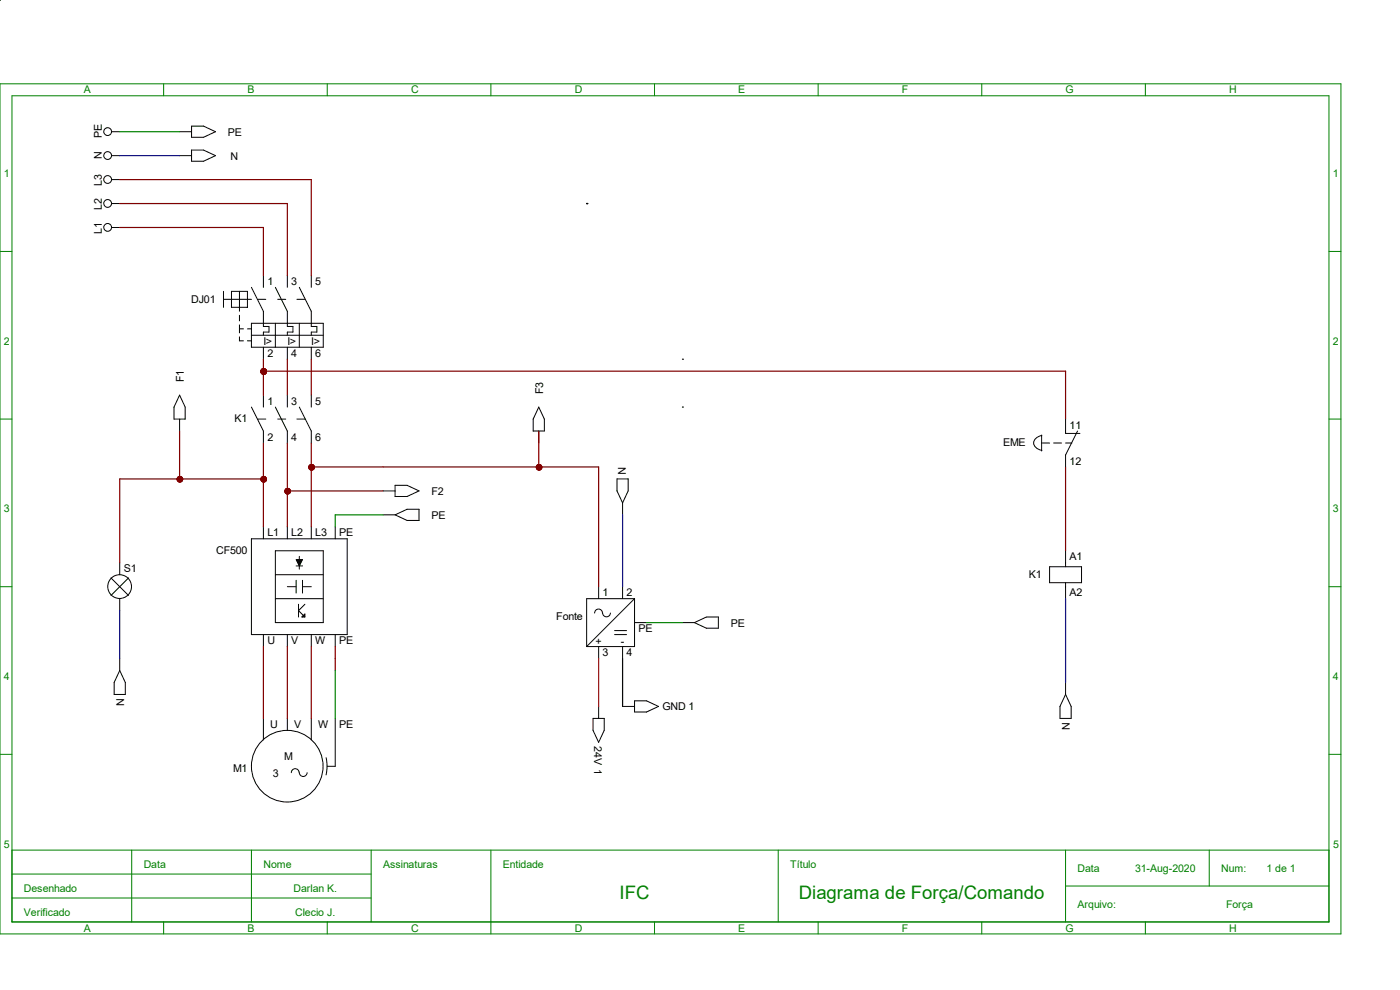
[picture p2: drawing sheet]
<svg xmlns="http://www.w3.org/2000/svg" width="297mm" height="210mm" viewBox="0 0 297 210" stroke-linecap="round" stroke-linejoin="round" font-family="sans-serif">
<g fill="none" stroke="#008000" stroke-width=".21">
<path d="M0 17.8h284.5v180.3h-284.5zM34.7 17.8v2.5M69.4 17.8v2.5M104.1 17.8v2.5M138.9 17.8v2.5M173.6 17.8v2.5M208.3 17.8v2.5M243 17.8v2.5M2.5 20.3h279.4v175.3h-279.4zM0 53.3h2.5M281.9 53.3h2.6M0 88.9h2.5"/>
<path d="M281.9 88.9h2.6M0 124.5h2.5M281.9 124.5h2.6M0 160h2.5M281.9 160h2.6M2.5 180.3h279.4M2.5 185.4h76.2M2.5 190.5h76.2M27.9 180.3v15.3M34.7 195.6v2.5M53.3 180.3v15.3M69.4 195.6v2.5"/>
<path d="M78.7 180.3v15.3M104.1 180.3v17.8M138.9 195.6v2.5M165.1 180.3v15.3M173.6 195.6v2.5M208.3 195.6v2.5M226.1 188h55.8M226.1 180.3v15.3M243 195.6v2.5M256.5 180.3v7.7"/>
</g>
<g fill="none" stroke="#000" stroke-width=".21">
<path d="M23.7 38.1h1.7M23.7 33h1.7M23.7 27.9h1.7M38.1 33h2.5M40.6 31.8h2.6l2.5 1.2-2.5 1.2h-2.6zM23.7 48.3h1.7M23.7 43.2h1.7M55.9 58.4v2.6M61 58.4v2.6M66 58.4v2.6M47.4 61.8v3.4M47.4 63.5h5.9"/>
<path d="M49.1 61.8h3.4v3.4h-3.4zM50.8 61.8v4.2M50.8 66.9v1.2M50.8 68.9v1.7M50.8 71.5v.8h.8M50.8 69.8h.8M52.5 69.8h.8M52.5 72.3h.8M53.3 61l2.6 5v3.3h1.2v1.1h-1.2v.7M53.3 68.6h15.3v5.1h-15.3zM53.3 71.1h15.3M54.7 63.5h1.7"/>
<path d="M55.9 73.7v2.5M58.4 61l2.6 5v3.3h1.1v1.1h-1.1v.7M58.4 68.6v5.1M58.9 63.5h1.7M61 73.7v2.5M63 63.5h1.7M63.5 61l2.5 5v3.3h1.2v1.1h-1.2v.7M63.5 68.6v5.1M66 73.7v2.5M53.3 86.4l2.6 5v2.6M54.7 88.9h1.7M55.9 83.8v2.6"/>
<path d="M58.4 86.4l2.6 5v2.6M58.9 88.9h1.7M61 83.8v2.6M63 88.9h1.7M63.5 86.4l2.5 5v2.6M66 83.8v2.6M25.4 119.4v2.5M53.3 114.3h20.4v20.3h-20.4zM55.9 111.8v2.5M58.4 116.8h10.2v15.3h-10.2zM61 111.8v2.5M63.5 118v2.7"/>
<path d="M66 111.8v2.5M71.1 111.8v2.5M23.5 122.6l3.8 3.7M25.4 127v2.5M25.4 139.7v2.5M27.3 122.6l-3.8 3.7M55.9 134.6v2.6M58.4 121.9h10.2M58.4 127h10.2M61 134.6v2.6M61 124.5h1.8M62.8 120.1h1.4"/>
<path d="M62.8 123.1v2.7M63.3 128.2v2.7M64.2 123.1v2.7M64.2 124.5h1.8M64.7 128.2l-1.4 1.3 1.4 1.4M66 134.6v2.6M71.1 134.6v2.6M25.4 142.2l1.2 2.6v2.5h-2.4v-2.5zM55.9 152.4v4.6M61 152.4v2.5M66 152.4v4.6M71.1 152.4v10.2h-1.7"/>
<path d="M61.8 163.9a.83 .83 0 0 1 .8-.8 .83 .83 0 0 1 .9 .8M63.5 163.9a.83 .83 0 0 0 .8 .8 .83 .83 0 0 0 .9-.8M69.2 160.7l.2 1.8-.2 1.9"/>
<circle cx="22.8" cy="27.9" r=".83"/>
<circle cx="22.8" cy="33" r=".83"/>
<circle cx="22.8" cy="38.1" r=".83"/>
<circle cx="22.8" cy="48.2" r=".83"/>
<circle cx="22.8" cy="43.2" r=".83"/>
<circle cx="25.4" cy="124.4" r="2.52"/>
<circle cx="60.9" cy="162.5" r="7.6"/>
</g>
<path d="M124.5 43.2h.1M144.8 76.2h.1M144.8 86.4h.1" fill="none" stroke="#000" stroke-width=".25"/>
<g fill="#000" stroke="#000" stroke-width=".21">
<path d="M62.8 118.7h1.4l-.7 1.4z" fill-rule="evenodd"/>
<path d="M64.7 130.2v.7h-.7z" fill-rule="evenodd"/>
</g>
<circle cx="55.9" cy="101.7" r=".57" fill="#f00" stroke="#800000" stroke-width=".21"/>
<path d="M38.1 83.8l1.2 2.6v2.5h-2.4v-2.5zM38.1 88.9v2.5" fill="none" stroke="#000" stroke-width=".21"/>
<circle cx="38.2" cy="101.7" r=".57" fill="#f00" stroke="#800000" stroke-width=".21"/>
<path d="M114.3 86.4l1.2 2.5v2.5h-2.4v-2.5zM114.3 91.4v2.6M81.3 104.1h2.5M83.8 103h2.6l2.5 1.1-2.5 1.2h-2.6z" fill="none" stroke="#000" stroke-width=".21"/>
<circle cx="66.1" cy="99.1" r=".57" fill="#f00" stroke="#800000" stroke-width=".21"/>
<path d="M126.2 130a.83 .83 0 0 1 .8-.8 .83 .83 0 0 1 .8 .8 .85 .85 0 0 0 .9 .9 .85 .85 0 0 0 .8-.9M127 124.5v2.5M127 137.2v2.5M130.4 133.8h2.5M130.4 134.6h2.5M132.1 124.5v2.5M132.1 137.2v2.5M134.6 132.1h2.6M134.6 127h-10.1v10.2M134.6 127v10.2h-10.1M134.6 127l-10.1 10.2" fill="none" stroke="#000" stroke-width=".21"/>
<circle cx="114.4" cy="99.1" r=".57" fill="#f00" stroke="#800000" stroke-width=".21"/>
<g fill="none" stroke="#000" stroke-width=".21">
<path d="M38.1 27.9h2.5M40.6 26.8h2.6l2.5 1.1-2.5 1.2h-2.6zM221 94h1.7M221 92.3v3.4M221 92.4a1.59 1.59 0 0 0-1.4 2.4l.9 .6 .5 .2M223.5 94h1.7M226.1 88.9v3h3M226.1 94h1.3M228.6 91.4l-2.5 5.1v2.6M81.3 109.2h2.5M83.8 109.2l2.6-1.2h2.5v2.4h-2.5zM130.9 101.6h2.4v2.5l-1.2 2.6-1.2-2.6z"/>
<path d="M132.1 106.7v2.5M226.1 116.8v3.4M222.7 120.2h6.7v3.4h-6.7zM226.1 123.6v3.4M125.8 152.4h2.4v2.5l-1.2 2.6-1.2-2.6zM127 149.9v2.5M132.1 149.9h2.5M134.6 148.7h2.6l2.5 1.2-2.5 1.1h-2.6zM226.1 147.3l1.1 2.6v2.5h-2.3v-2.5zM226.1 144.8v2.5"/>
</g>
<circle cx="61" cy="104.2" r=".57" fill="#f00" stroke="#800000" stroke-width=".21"/>
<path d="M144.8 132.1h2.5M147.3 132.1l2.6-1.2h2.5v2.4h-2.5z" fill="none" stroke="#000" stroke-width=".21"/>
<circle cx="55.9" cy="78.8" r=".57" fill="#f00" stroke="#800000" stroke-width=".21"/>
<g fill="#f00" stroke="#800000" stroke-width=".25">
<circle cx="55.9" cy="101.7" r=".57"/>
<circle cx="38.2" cy="101.7" r=".57"/>
<circle cx="66.1" cy="99.1" r=".57"/>
<circle cx="114.4" cy="99.1" r=".57"/>
<circle cx="61" cy="104.2" r=".57"/>
<circle cx="55.9" cy="78.8" r=".57"/>
</g>
<g fill="none" stroke="#800000" stroke-width=".25">
<path d="M0 0h.1M25.4 38.1h40.6v20.3M25.4 48.3h30.5v10.1M25.4 43.2h35.6v15.2M55.9 76.2v7.6M55.9 78.7h170.2v10.2M61 76.2v7.6M66 76.2v7.6M38.1 91.4v10.2M55.9 94v17.8M61 94v17.8M66 94v17.8"/>
<path d="M66 99.1h61v25.4M114.3 91.4v7.7M226.1 99.1v17.7M55.9 101.6h-30.5v17.8M61 104.1h20.3M55.9 137.2v15.2M61 137.2v15.2M66 137.2v15.2M71.1 137.2v5"/>
</g>
<path d="M25.4 33h12.7M132.1 109.2v15.3M25.4 129.5v10.2M226.1 127v17.8" fill="none" stroke="#00f" stroke-width=".25"/>
<g fill="#800000" stroke="#800000" stroke-width=".25">
<circle cx="55.9" cy="101.7" r=".57"/>
<circle cx="38.2" cy="101.7" r=".57"/>
<circle cx="66.1" cy="99.1" r=".57"/>
<circle cx="114.4" cy="99.1" r=".57"/>
<circle cx="61" cy="104.2" r=".57"/>
<circle cx="55.9" cy="78.8" r=".57"/>
</g>
<path d="M127 139.7v10.2" fill="none" stroke="#f00" stroke-width=".25"/>
<path d="M132.1 139.7v10.2" fill="none" stroke="#000" stroke-width=".25"/>
<path d="M0 0h.1M25.4 27.9h12.7M81.3 109.2h-10.2v2.6M137.2 132.1h7.6M71.1 142.2v10.2" fill="none" stroke="#008000" stroke-width=".25"/>
<g font-size="3.9" fill="#008000">
<text x="131.4" y="190.7">IFC</text>
<text x="169.5" y="190.7">Diagrama de Força/Comando</text>
</g>
<g font-size="2.3">
<text x="21.6" y="29.3" transform="rotate(-90 21.6 29.3)">PE</text>
<text x="48.3" y="28.8">PE</text>
<text x="21.6" y="33.7" transform="rotate(-90 21.6 33.7)">N</text>
<text x="48.9" y="33.9">N</text>
<text x="21.6" y="39.5" transform="rotate(-90 21.6 39.5)">L3</text>
<text x="21.6" y="44.5" transform="rotate(-90 21.6 44.5)">L2</text>
<text x="21.6" y="49.6" transform="rotate(-90 21.6 49.6)">L1</text>
<text x="40.6" y="64.2">DJ01</text>
<text x="56.7" y="60.5">1</text>
<text x="61.8" y="60.5">3</text>
<text x="66.9" y="60.5">5</text>
<text x="55.9" y="73.2">I&gt;</text>
<text x="56.7" y="75.7">2</text>
<text x="61" y="73.2">I&gt;</text>
<text x="61.8" y="75.7">4</text>
<text x="66" y="73.2">I&gt;</text>
<text x="66.9" y="75.7">6</text>
<text x="39" y="81.1" transform="rotate(-90 39 81.1)">F1</text>
<text x="115.2" y="83.6" transform="rotate(-90 115.2 83.6)">F3</text>
<text x="49.8" y="89.6">K1</text>
<text x="56.7" y="85.9">1</text>
<text x="61.8" y="85.9">3</text>
<text x="66.9" y="85.9">5</text>
<text x="56.7" y="93.5">2</text>
<text x="61.8" y="93.5">4</text>
<text x="66.9" y="93.5">6</text>
<text x="212.8" y="94.7">EME</text>
<text x="226.9" y="90.9">11</text>
<text x="131.1" y="99.1" transform="rotate(90 131.1 99.1)">N</text>
<text x="226.9" y="98.6">12</text>
<text x="91.5" y="105">F2</text>
<text x="56.7" y="113.8">L1</text>
<text x="61.8" y="113.8">L2</text>
<text x="66.9" y="113.8">L3</text>
<text x="72" y="113.8">PE</text>
<text x="91.5" y="110.1">PE</text>
<text x="45.8" y="117.5">CF500</text>
<text x="226.9" y="118.9">A1</text>
<text x="26.2" y="121.4">S1</text>
<text x="218.3" y="122.6">K1</text>
<text x="118" y="131.6">Fonte</text>
<text x="127.8" y="126.5">1</text>
<text x="132.9" y="126.5">2</text>
<text x="226.9" y="126.5">A2</text>
<text x="56.7" y="136.7">U</text>
<text x="61.8" y="136.7">V</text>
<text x="66.9" y="136.7">W</text>
<text x="72" y="136.7">PE</text>
<text x="126.3" y="136.8">+</text>
<text x="131.7" y="136.8">-</text>
<text x="135.5" y="134.1">PE</text>
<text x="155" y="132.9">PE</text>
<text x="127.8" y="139.2">3</text>
<text x="132.9" y="139.2">4</text>
<text x="26.3" y="149.8" transform="rotate(-90 26.3 149.8)">N</text>
<text x="57.3" y="154.4">U</text>
<text x="62.4" y="154.4">V</text>
<text x="67.5" y="154.4">W</text>
<text x="72" y="154.4">PE</text>
<text x="140.5" y="150.7">GND 1</text>
<text x="227" y="154.9" transform="rotate(-90 227 154.9)">N</text>
<text x="60.3" y="161.2">M</text>
<text x="126.1" y="158.3" transform="rotate(90 126.1 158.3)">24V 1</text>
<text x="49.4" y="163.7">M1</text>
<text x="57.9" y="164.9">3</text>
</g>
<g font-size="2.2" fill="#008000">
<text x="17.8" y="19.8">A</text>
<text x="52.5" y="19.8">B</text>
<text x="87.2" y="19.8">C</text>
<text x="121.9" y="19.8">D</text>
<text x="156.6" y="19.8">E</text>
<text x="191.3" y="19.8">F</text>
<text x="226.1" y="19.8">G</text>
<text x="260.8" y="19.8">H</text>
<text x=".8" y="37.6">1</text>
<text x="282.8" y="37.6">1</text>
<text x=".8" y="73.2">2</text>
<text x="282.8" y="73.2">2</text>
<text x=".8" y="108.7">3</text>
<text x="282.8" y="108.7">3</text>
<text x=".8" y="144.3">4</text>
<text x="282.8" y="144.3">4</text>
<text x=".8" y="179.8">5</text>
<text x="282.8" y="179.8">5</text>
<text x="30.5" y="184.1">Data</text>
<text x="55.9" y="184.1">Nome</text>
<text x="81.3" y="184.1">Assinaturas</text>
<text x="106.7" y="184.1">Entidade</text>
<text x="167.6" y="184.1">Título</text>
<text x="228.6" y="184.9">Data</text>
<text x="240.8" y="184.9">31-Aug-2020</text>
<text x="259.1" y="184.9">Num:</text>
<text x="268.7" y="184.9">1 de 1</text>
<text x="5.1" y="189.1">Desenhado</text>
<text x="62.3" y="189.1">Darlan K.</text>
<text x="5.1" y="194.2">Verificado</text>
<text x="17.8" y="197.6">A</text>
<text x="52.5" y="197.6">B</text>
<text x="62.6" y="194.2">Clecio J.</text>
<text x="87.2" y="197.6">C</text>
<text x="121.9" y="197.6">D</text>
<text x="156.6" y="197.6">E</text>
<text x="191.3" y="197.6">F</text>
<text x="226.1" y="197.6">G</text>
<text x="228.6" y="192.5">Arquivo:</text>
<text x="260.1" y="192.5">Força</text>
<text x="260.8" y="197.6">H</text>
</g>
</svg>
